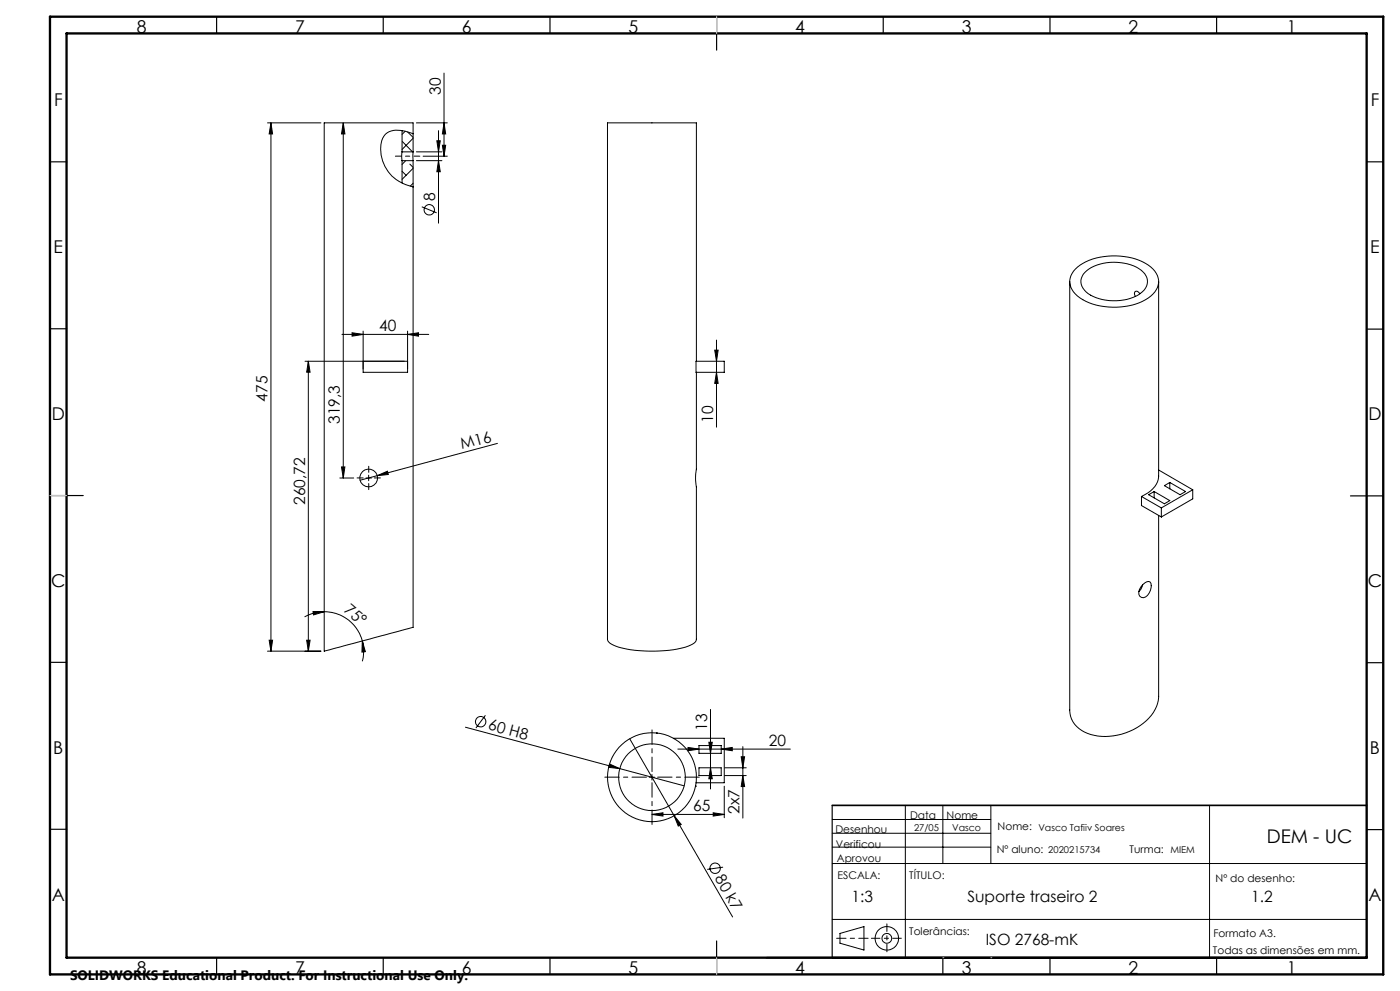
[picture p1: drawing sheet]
<svg xmlns="http://www.w3.org/2000/svg" width="420mm" height="297mm" viewBox="0 0 420 297" stroke-linecap="round" stroke-linejoin="round" font-family="sans-serif">
<g fill="none" stroke="#000" stroke-width=".3">
<path d="M80.3 36.8h16M81.3 36.8l.5 3.3h-1zM81.3 36.8v158.4M103 36.8v106.5M103 36.8l.5 3.3h-1.1zM120.6 39.2v6.3M121.6 39.3l-1 1M122.3 39.5l1.6 1.7M124.9 36.8h9.3M131.6 39.2v27.7M133.2 21.9v24.9M133.2 36.8l.5 3.3h-1z"/>
<path d="M120.6 51.3l1.2 1.2M120.6 45.5v2.7M120.6 45.5h3.3M120.6 48.2h3.3M120.6 48.2v6.6M120.7 42.4l3.1 3.1M121.7 48.2l-1.1 1.1M122.9 49.2l1 1M123.9 41.4l-3.3 3.4M123.9 50.4l-3.3 3.4M123.9 54.9l-.8 .9M123.9 45.5v-8.7h-26.6v158.4l26.6-7.2v-139.8"/>
<path d="M123.9 45.5v2.7M123.9 40.1a9.3 9.3 0 0 0-7.7-.3 5.4 5.4 0 0 0-2 4.9 11.7 11.7 0 0 0 9.7 11.3M124.9 45.5h7.7M124.9 48.2h7.7M126.9 46.8h7.3M131.1 42.2h1l-.5 3.3zM131.6 48.2l.5 3.3h-1zM132.7 43.5h1l-.5 3.3zM126.5 62l4.5 1.8M105.6 99.7l3.3 .5-3.3 .5zM108.9 99.2v12.4h13.4v-12.4M320.9 84.4v128.4a7.7 7.7 0 0 0 6.3 7.3 17.7 17.7 0 0 0 19.3-7.5l.8-1.8 .3-1.8v-54.5"/>
<path d="M322.6 80.6a18.2 18.2 0 0 1 15.9-3.5 11.8 11.8 0 0 1 8.7 5.5 5.5 5.5 0 0 1-2.7 6.7 20.2 20.2 0 0 1-20.5 0 5.3 5.3 0 0 1-1.4-8.7zM325.4 81.7a14.2 14.2 0 0 1 13.8-2.3 6.1 6.1 0 0 1 5 5.1 6.3 6.3 0 0 1-5.2 5 14.9 14.9 0 0 1-13.1-2 3.8 3.8 0 0 1-.5-5.8zM341.9 88l-.2-.3a.76 .76 0 0 0-1.3-.1l.2 1.2M347.6 84.4v58.3a7.3 7.3 0 0 1-5.2 6.1M91.5 108.3h30.8M92.5 108.3l.5 3.2h-1zM92.5 108.3v86.9M102.6 100.2h26M122.3 100.2l3.3-.5v1zM208.8 108.3h8.5v3.3h-8.5zM208.9 108.3v-71.5h-26.7l.1 155a5.4 5.4 0 0 0 4 2.3 39.5 39.5 0 0 0 20.9-.7l1.3-.9 .4-.9v-45.7a13.7 13.7 0 0 1 0-5.3v-29M214.4 104.9h1l-.5 3.4z"/>
<path d="M214.9 111.6l.5 3.3h-1zM214.9 101.9v26.1M102.4 139.9h1.1l-.5 3.4zM149.2 132.9l-41.2 11M102 143.3h4.1M109.8 143.3h1.6M110.6 142.4v1.7M113.2 142.6l3-1.4 .3 1zM342.4 148.8v2.7l6 3.4M342.4 148.8l6 3.4M344.6 148.3l1.7-1 4.6 2.7-1.6 1zM346.3 147.3v1.9"/>
<path d="M347.6 140.9l10.2 5.9M348.4 152.2v2.7M349.3 145.6l1.6-1 4.8 2.7-1.7 1zM350.9 144.6v1.9M357.8 146.8l-9.4 5.4M357.8 146.8v2.7l-9.4 5.4M342.8 175.3l-.5 1.2-.6 .8M342.9 175.2a1.77 1.77 0 0 1 2.2-.8 3.6 3.6 0 0 1-2.1 4.7 1.52 1.52 0 0 1-1.4-.8 1.52 1.52 0 0 1 .2-1.7zM80.3 195.2h16M80.8 191.9h1l-.5 3.3zM92 191.9h1l-.5 3.3zM93.9 183.3h3.4l-3.2 1z"/>
<path d="M97.3 183.3a11.8 11.8 0 0 1 11.4 8.8M97.3 183.3l-3.1 .4-2.8 1.2M108.7 192.1l.9 3.2-1 .1zM108.7 192.1l.4 2.5-.1 2.1-.3 1.5M139.6 217.9l46.3 12.5M145.6 214.4l-2.8 3.8M196.9 219.7h.1M213.1 212.6v23.9M182.9 229l3 1.4-3.3-.4zM185.9 230.4l19.3 5.1M188.9 221.4l30.9 53.4M194.8 232.9h1.6"/>
<path d="M195.6 232.1v1.7M202 221.3h15.3v13.3h-8.5M203.3 224.5h33.8M206.4 224l3.3 .5-3.3 .5zM208.7 235.6h.1M209.7 230.1h6.7v2.3h-6.7zM209.7 223.4h6.7v2.4h-6.7zM212.7 222.5h1l-.6 3.3zM213.1 230.1l.6 3.3h-1zM216.4 224.5l3.3-.5v1zM217.3 235.6v9.5M217.4 230.1h6.5"/>
<path d="M217.4 232.4h6.5M222.4 226.8h1l-.6 3.3zM222.8 232.4l.6 3.3h-1zM222.8 223.8v21.4M195.6 244.1l3.3-.5v1zM195.6 244.1h21.7M202.2 244.5l2.2 2.6-.9 .5zM214 243.6l3.3 .5-3.3 .5zM216.9 259.9l-4.7 .7M249.7 258.8h160.3M249.7 249.7h47.6M249.7 245.6h47.6"/>
<path d="M249.7 253.9h47.6M271.6 241.4v45.6M282.9 241.4v17.4M297.3 241.4v17.4M362.9 241.4v45.6M249.7 275.6h160.3M252 279.7l7.2-2v7l-7.2-2z"/>
<circle cx="128.8" cy="62.9" r="1.56"/>
<circle cx="110.6" cy="143.2" r="2.67"/>
<circle cx="144.2" cy="216.3" r="1.56"/>
<circle cx="195.6" cy="232.9" r="10"/>
<circle cx="195.6" cy="232.9" r="13.3"/>
<circle cx="214.6" cy="260.2" r="1.55"/>
<circle cx="266" cy="281.2" r="1.46"/>
<circle cx="266.1" cy="281.2" r="3.5"/>
</g>
<path d="M193.9 232.9h-12.5M195.6 231.2v-12.5M195.6 234.6v12.5M197.3 232.9h12.5" fill="none" stroke="#000" stroke-width=".3" stroke-dasharray="15.2 1.3 1.3 1.3" stroke-dashoffset="10.9"/>
<path d="M118.6 46.8h7.4" fill="none" stroke="#000" stroke-width=".3" stroke-dasharray="15.2 1.3 1.3 1.3" stroke-dashoffset="13.5"/>
<path d="M109 143.2h-1.9M110.6 141.6v-1.9M110.6 144.9v1.8M112.3 143.2h1.8" fill="none" stroke="#000" stroke-width=".3" stroke-dasharray="15.2 1.3 1.3 1.3"/>
<path d="M261.4 281.2h9" fill="none" stroke="#000" stroke-width=".3" stroke-dasharray="15.2 1.3 1.3 1.3" stroke-dashoffset="12.7"/>
<path d="M266.1 276.9v8.3" fill="none" stroke="#000" stroke-width=".3" stroke-dasharray="15.2 1.3 1.3 1.3" stroke-dashoffset="13"/>
<path d="M260.4 281.2h-9.4" fill="none" stroke="#000" stroke-width=".3" stroke-dasharray="15.2 1.3 1.3 1.3" stroke-dashoffset="12.4"/>
<g fill="none" stroke="#000" stroke-width=".35">
<path d="M65 5v5M115 5v5M165 5v5M215 5v10M265 5v5M315 5v5M365 5v5M15 48.5h5M410 48.5h5M15 98.5h5M410 98.6h5M15 148.5h10"/>
<path d="M405.1 148.6h9.9M15 198.5h5M410 198.6h5M15 248.5h5M249.7 241.4v45.6M410 248.6h5M410 241.4v45.6M65 287v5M115 287v5M165 287v5M215 282v10M282.9 287v5"/>
<path d="M315 287v5M365 287v5"/>
</g>
<path d="M249.7 241.4h160.3M230 287h180" fill="none" stroke="#000" stroke-width=".5"/>
<path d="M15 5h400v287h-400zM20 10h390v277h-390z" fill="none" stroke="#000" stroke-width=".7"/>
<path d="M282.9 287h.1M297.3 287h.1" fill="none" stroke="#c0c0c0" stroke-width=".3"/>
<path d="M215 5v5M15 148.5h5M215 287v5" fill="none" stroke="#c0c0c0" stroke-width=".35"/>
<g fill="#000">
<path d="M113.2 142.6l3-1.4 .3 1zM182.9 229l3 1.4-3.3-.4zM202.2 244.5l2.2 2.6-.9 .5z"/>
<path d="M132.7 43.5h1l-.5 3.3zM133.2 36.8l.5 3.3h-1zM102.4 139.9h1.1l-.5 3.4zM103 36.8l.5 3.3h-1.1z"/>
<path d="M214.4 104.9h1l-.5 3.4zM214.9 111.6l.5 3.3h-1z"/>
<path d="M108.7 192.1l.9 3.2-1 .1zM93.9 183.3h3.4l-3.2 1z"/>
<path d="M212.7 222.5h1l-.6 3.3zM213.1 230.1l.6 3.3h-1zM222.4 226.8h1l-.6 3.3zM222.8 232.4l.6 3.3h-1zM92.5 108.3l.5 3.2h-1zM92 191.9h1l-.5 3.3zM131.1 42.2h1l-.5 3.3zM131.6 48.2l.5 3.3h-1zM81.3 36.8l.5 3.3h-1zM80.8 191.9h1l-.5 3.3z"/>
<path d="M216.4 224.5l3.3-.5v1zM206.4 224l3.3 .5-3.3 .5z"/>
<path d="M195.6 244.1l3.3-.5v1zM214 243.6l3.3 .5-3.3 .5zM105.6 99.7l3.3 .5-3.3 .5zM122.3 100.2l3.3-.5v1z"/>
</g>
<text font-size="5.6" x="380" y="252.6">DEM - UC</text>
<g font-size="5.3">
<text x="41" y="9.9">8</text>
<text x="88.5" y="9.9">7</text>
<text x="138.5" y="9.9">6</text>
<text x="188.5" y="9.9">5</text>
<text x="238.5" y="9.9">4</text>
<text x="288.5" y="9.9">3</text>
<text x="338.5" y="9.9">2</text>
<text x="386" y="9.9">1</text>
<text x="16.2" y="31.7">F</text>
<text x="411.2" y="31.7">F</text>
<text x="16.1" y="75.9">E</text>
<text x="411.1" y="75.9">E</text>
<text x="15.5" y="125.9">D</text>
<text x="410.5" y="125.9">D</text>
<text x="15.4" y="175.9">C</text>
<text x="410.4" y="175.9">C</text>
<text x="16" y="225.9">B</text>
<text x="411" y="225.9">B</text>
<text x="15.5" y="270.2">A</text>
<text x="410.5" y="270.2">A</text>
<text x="41" y="291.9">8</text>
<text x="88.5" y="291.9">7</text>
<text x="138.5" y="291.9">6</text>
<text x="188.5" y="291.9">5</text>
<text x="238.5" y="291.9">4</text>
<text x="288.5" y="291.9">3</text>
<text x="338.5" y="291.9">2</text>
<text x="386" y="291.9">1</text>
</g>
<g font-size="4.7">
<text x="132.2" y="28.3" transform="rotate(-90 132.2 28.3)">30</text>
<text x="130.5" y="60.3" transform="rotate(-90 130.5 60.3)">8</text>
<text x="113.7" y="99.2">40</text>
<text x="80.3" y="120.4" transform="rotate(-90 80.3 120.4)">475</text>
<text x="102" y="127" transform="rotate(-90 102 127)">319,3</text>
<text x="213.9" y="126.7" transform="rotate(-90 213.9 126.7)">10</text>
<text x="138.6" y="134.7" transform="rotate(-15 138.6 134.7)">M16</text>
<text x="91.5" y="151.3" transform="rotate(-90 91.5 151.3)">260,72</text>
<text x="103" y="183.1" transform="rotate(41 103 183.1)">75°</text>
<text x="146.3" y="218.6" transform="rotate(15 146.3 218.6)">60 H8</text>
<text x="212.2" y="219.1" transform="rotate(-90 212.2 219.1)">13</text>
<text x="230.6" y="223.5">20</text>
<text x="208" y="243.1">65</text>
<text x="221.9" y="243.9" transform="rotate(-90 221.9 243.9)">2x7</text>
<text x="214.4" y="263.3" transform="rotate(60 214.4 263.3)">80 k7</text>
<text x="255.4" y="270.3">1:3</text>
<text x="290.2" y="270.3">Suporte traseiro 2</text>
<text x="375.4" y="270.3">1.2</text>
<text x="295.7" y="283.2">ISO 2768-mK</text>
</g>
<text font-size="4.1" x="21" y="293.7">SOLIDWORKS Educational Product. For Instructional Use Only.</text>
<g font-size="3.2">
<text x="273" y="245.6">Data</text>
<text x="284" y="245.6">Nome</text>
<text x="250.6" y="249.7">Desenhou</text>
<text x="299.3" y="248.8">Nome:</text>
<text x="250.8" y="254.1">Verificou</text>
<text x="299" y="255.8">Nº aluno:</text>
<text x="338.9" y="255.8">Turma:</text>
<text x="251.1" y="258.3">Aprovou</text>
<text x="251.3" y="263.4">ESCALA:</text>
<text x="272.8" y="263.4">TÍTULO:</text>
<text x="364.7" y="264.4">Nº do desenho:</text>
<text x="272.8" y="280.2">Tolerâncias:</text>
<text x="364" y="280.7">Formato A3.</text>
<text x="363.9" y="285.8">Todas as dimensões em mm.</text>
</g>
<g font-size="2.8">
<text x="274.2" y="249.1">27/05</text>
<text x="285.7" y="249.1">Vasco</text>
<text x="311.5" y="249.1">Vasco Tafiiv Soares</text>
<text x="314.5" y="255.5">2020215734</text>
<text x="351.1" y="255.5">MIEM</text>
</g>
</svg>
